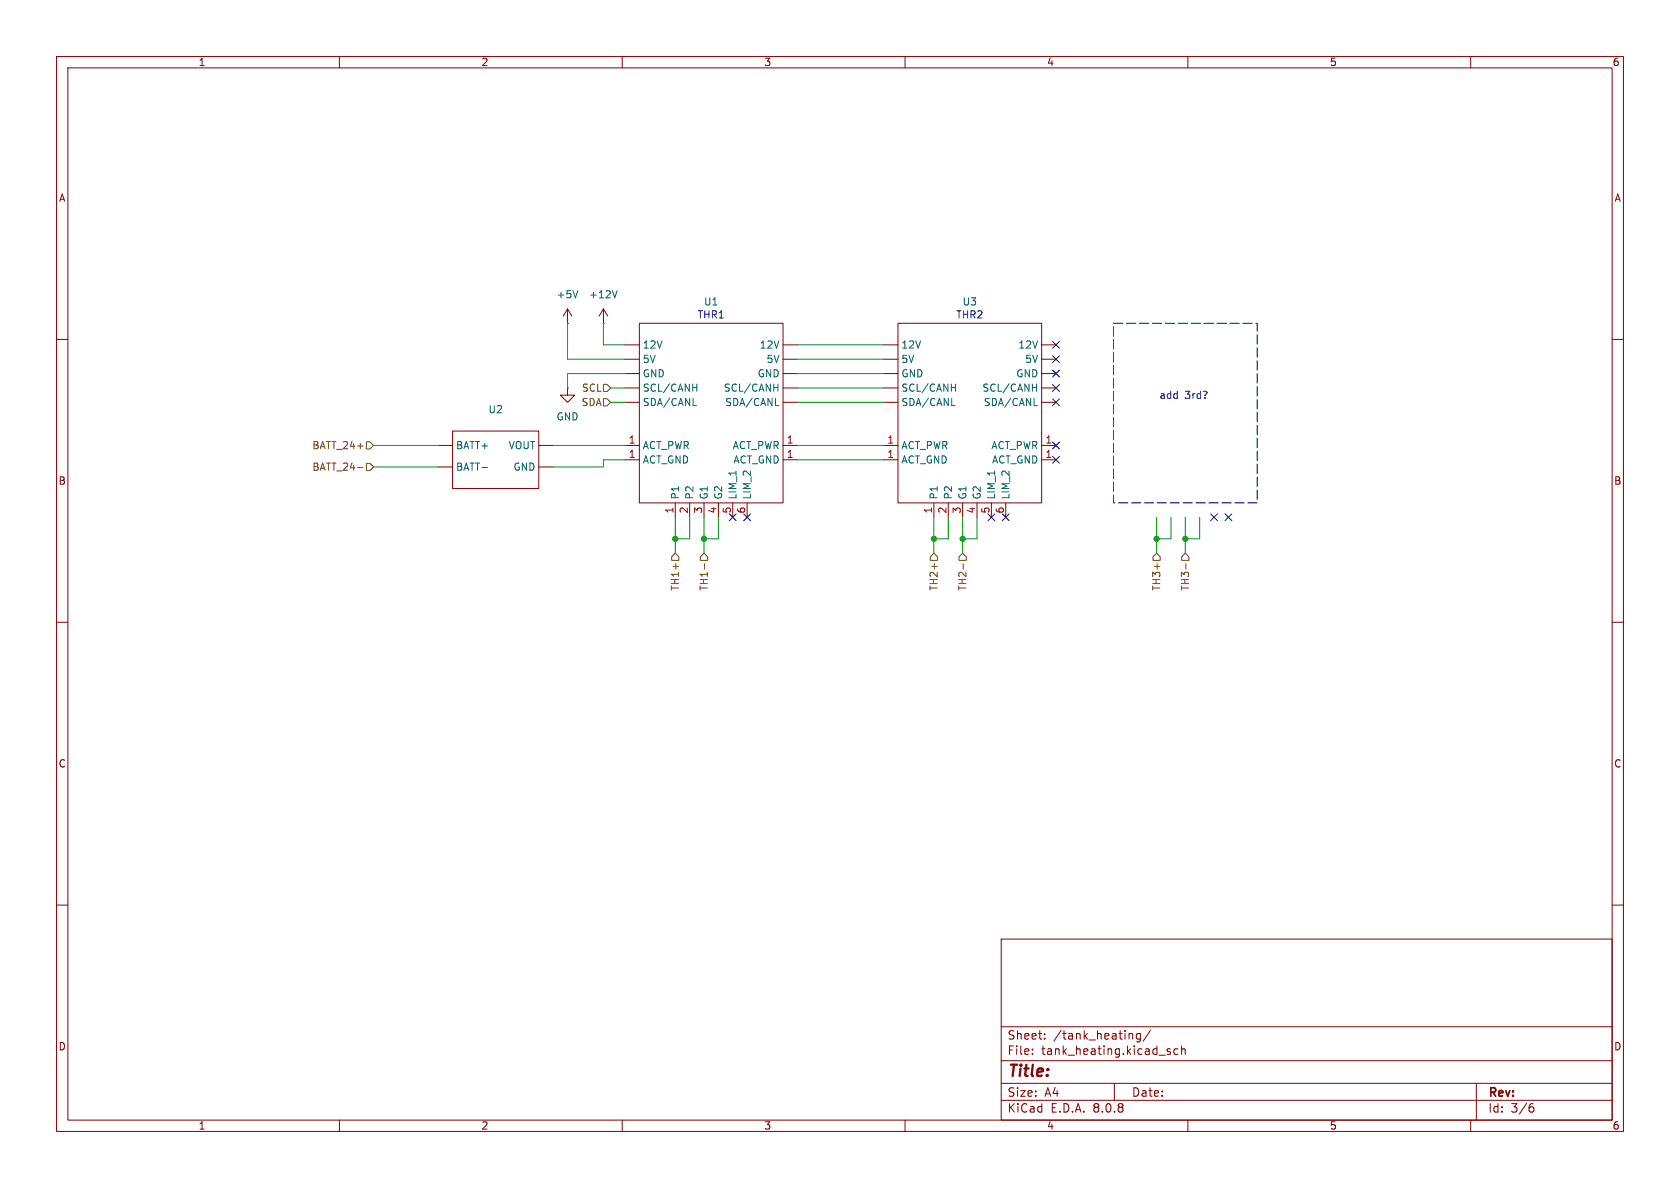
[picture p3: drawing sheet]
<svg xmlns="http://www.w3.org/2000/svg" width="297mm" height="210mm" viewBox="0 0 297 210" stroke-linecap="round" stroke-linejoin="round" font-family="sans-serif">
<g fill="none" stroke="#840000" stroke-width=".18">
<path d="M10 10h277v190h-277zM12 12h273v186h-273zM60 10v2M110 10v2M160 10v2M210 10v2M260 10v2M100.3 57.2h.1M100.3 54.6l-.7 1.3M100.3 54.6v2.6M100.3 54.6l.8 1.3M106.7 57.2h.1"/>
<path d="M106.7 54.6l-.8 1.3M106.7 54.6v2.6M106.7 54.6l.7 1.3M113 57.2h25.4v31.7h-25.4zM158.7 57.2h25.4v31.7h-25.4zM10 60h2M77.5 78.7h2.5M80 76.2h15.2v10.2h-15.2zM95.2 78.7h2.6M100.3 68.6v1.3h1.3l-1.3 1.2-1.2-1.2h1.2M100.3 68.6h.1M110.5 61h2.5"/>
<path d="M110.5 63.5h2.5M110.5 66h2.5M110.5 68.6h2.5M110.5 71.1h2.5M110.5 78.7h2.5M138.4 61h2.6M138.4 63.5h2.6M138.4 66h2.6M138.4 68.6h2.6M138.4 71.1h2.6M138.4 78.7h2.6M156.2 61h2.5"/>
<path d="M156.2 63.5h2.5M156.2 66h2.5M156.2 68.6h2.5M156.2 71.1h2.5M156.2 78.7h2.5M184.1 61h2.6M184.1 63.5h2.6M184.1 66h2.6M184.1 68.6h2.6M184.1 71.1h2.6M184.1 78.7h2.6M285 60h2"/>
<path d="M77.5 82.6h2.5M95.2 82.6h2.6M110.5 81.3h2.5M119.4 88.9v2.5M121.9 88.9v2.5M124.5 88.9v2.5M127 88.9v2.5M129.5 88.9v2.5M132.1 88.9v2.5M138.4 81.3h2.6M156.2 81.3h2.5M165.1 88.9v2.5"/>
<path d="M167.6 88.9v2.5M170.2 88.9v2.5M172.7 88.9v2.5M175.3 88.9v2.5M177.8 88.9v2.5M184.1 81.3h2.6M10 110h2M285 110h2M10 160h2M177 166h108v32h-108zM285 160h2M60 198v2"/>
<path d="M110 198v2M160 198v2M177 194.5h108M177 191.5h108M177 187.5h108M177 181.5h108M182.5 186.3v.1M182.5 185.5v.1M184.7 183.6v.1M184.7 182.8v.1M197 191.5v3M200 182.7l.2 .2v.8"/>
<path d="M201.6 182.7v1.2l-.3 .3-.3-.1M201.6 182.8l-.4-.1-.3 .3v.4l.1 .2h.6M203.4 182.1l-1.3 2M206.4 185.8l.5 .2 .1 .1-.1 .2-.4 .1M206.4 185.5h.5M208.2 185.5l-.4-.1-.3 .3v.4l.2 .2h.5M208.9 185.5l.2-.1 .4 .1v.9M208.9 184.9v1.5M210 198v2M260 198v2M261 191.5v6.5M270.6 195.7h.4l.2 .3-.1 .5-.5 .1"/>
<path d="M271 195.1l-.4 .1"/>
</g>
<g fill="none" stroke="#006464" stroke-width=".18">
<path d="M102.1 51.4l-.4 1.2M109.1 51.4l-.4 1.2M122.5 68.5h.7M122.5 71.7h.6M123.2 67.9v1.3M136.8 68.5h.7M137.1 71.7h.6M137.5 67.9v1.3M168.2 68.5h.7M168.2 71.7h.7M168.9 67.9v1.3M182.5 68.5h.7"/>
<path d="M182.8 71.7h.6M183.2 67.9v1.3M85.2 82.6h1"/>
</g>
<g fill="none" stroke="#725600" stroke-width=".18">
<path d="M64.8 78.1h.6l.6 .6-.6 .7h-.6zM106.7 70.5h.6l.6 .6-.6 .7h-.6zM106.7 67.9h.6l.6 .7-.6 .6h-.6zM63.2 82.6h1M64.8 81.9h.6l.6 .7-.6 .6h-.6zM119.4 97.8l.6 .6v.7h-1.3v-.7zM124.5 97.8l.6 .6v.7h-1.3v-.7zM124.6 99.7v.9M165.1 97.8l.6 .6v.7h-1.2v-.7zM170.2 97.8l.6 .6v.7h-1.3v-.7zM170.3 99.7v.9M204.5 97.8l.6 .6v.7h-1.3v-.7z"/>
<path d="M209.5 97.8l.7 .6v.7h-1.3v-.7zM209.6 99.7v.9"/>
</g>
<path d="M196.8 57.2h25.4v31.7h-25.4z" fill="none" stroke="#0000c2" stroke-width=".18" stroke-dasharray="1.7 .6"/>
<g fill="none" stroke="#009600" stroke-width=".18">
<path d="M100.3 57.2v6.3h10.2M106.7 57.2v3.8h3.8M66 78.7h11.5M97.8 78.7h12.7M107.9 71.1h2.6M107.9 68.6h2.6M110.5 66h-10.2v2.6M141 71.1h15.2M141 78.7h15.2M141 68.6h15.2M141 63.5h15.2M141 66h15.2"/>
<path d="M141 61h15.2M66 82.6h11.5M110.5 81.3h-3.8v1.3h-8.9M119.4 91.4v6.4M121.9 91.4v3.9h-2.5M124.5 91.4v6.4M127 91.4v3.9h-2.5M141 81.3h15.2M165.1 91.4v6.4M167.6 91.4v3.9h-2.5M170.2 91.4v6.4M172.7 91.4v3.9h-2.5"/>
<path d="M204.5 91.4v6.4M207 91.4v3.9h-2.5M209.5 91.4v6.4M212.1 91.4v3.9h-2.6"/>
</g>
<g fill="none" stroke="#000084" stroke-width=".18">
<path d="M186.1 78.1l1.2 1.2M186.1 70.5l1.2 1.2M186.1 60.4l1.2 1.2M186.1 62.9l1.2 1.2M186.1 68l1.2 1.2M186.1 65.4l1.2 1.2M187.3 78.1l-1.2 1.2M187.3 70.5l-1.2 1.2M187.3 60.4l-1.2 1.2M187.3 62.9l-1.2 1.2M187.3 68l-1.2 1.2M187.3 65.4l-1.2 1.2"/>
<path d="M128.9 90.8l1.2 1.2M130.1 90.8l-1.2 1.2M131.5 90.8l1.2 1.2M132.7 90.8l-1.2 1.2M174.7 90.8l1.2 1.2M175.9 90.8l-1.2 1.2M177.2 90.8l1.2 1.2M178.4 90.8l-1.2 1.2M186.1 80.7l1.2 1.2M187.3 80.7l-1.2 1.2M214 90.8l1.2 1.2M215.2 90.8l-1.2 1.2"/>
<path d="M216.6 90.8l1.2 1.2M217.8 90.8l-1.2 1.2"/>
</g>
<g fill="#009600" stroke="#009600" stroke-width=".18">
<circle cx="209.5" cy="95.3" r=".46"/>
<circle cx="204.5" cy="95.3" r=".46"/>
<circle cx="170.2" cy="95.3" r=".46"/>
<circle cx="165.1" cy="95.3" r=".46"/>
<circle cx="119.4" cy="95.3" r=".46"/>
<circle cx="124.5" cy="95.3" r=".46"/>
</g>
<text font-size="2.8" fill="#840000" x="178" y="190.9">Title:</text>
<g font-size="2.1" fill="#840000">
<text x="178" y="184">Sheet:</text>
<text x="186.2" y="184">/tank_heating/</text>
<text x="178" y="186.7">File:</text>
<text x="184.1" y="186.7">tank_heating.kicad_sch</text>
<text x="178" y="196.9">KiCad</text>
<text x="178" y="194.1">Size:</text>
<text x="184.7" y="194.1">A4</text>
<text x="185.7" y="196.9">E.D.A.</text>
<text x="193.3" y="196.9">8.0.8</text>
<text x="200" y="194.1">Date:</text>
<text x="263" y="194.3">Rev:</text>
<text x="263" y="196.9">Id:</text>
<text x="267.1" y="196.9">3/6</text>
</g>
<g font-size="1.8" fill="#840000">
<text x="35" y="11.9">1</text>
<text x="85" y="11.9">2</text>
<text x="135" y="11.9">3</text>
<text x="185" y="11.9">4</text>
<text x="235" y="11.9">5</text>
<text x="285" y="11.9">6</text>
<text x="10.3" y="35.9">A</text>
<text x="285.3" y="35.9">A</text>
<text x="10.3" y="85.9">B</text>
<text x="285.3" y="85.9">B</text>
<text x="10.3" y="135.9">C</text>
<text x="285.3" y="135.9">C</text>
<text x="10.3" y="185.9">D</text>
<text x="285.3" y="185.9">D</text>
<text x="35" y="199.9">1</text>
<text x="85" y="199.9">2</text>
<text x="135" y="199.9">3</text>
<text x="185" y="199.9">4</text>
<text x="235" y="199.9">5</text>
<text x="285" y="199.9">6</text>
</g>
<g font-size="1.8" fill="#006464">
<text x="98.3" y="52.9">+5V</text>
<text x="104" y="52.9">+12V</text>
<text x="124.4" y="54.2">U1</text>
<text x="170.1" y="54.2">U3</text>
<text x="113.5" y="61.8">12V</text>
<text x="113.5" y="64.4">5V</text>
<text x="134.2" y="61.8">12V</text>
<text x="135.4" y="64.4">5V</text>
<text x="159.3" y="61.8">12V</text>
<text x="159.3" y="64.4">5V</text>
<text x="179.9" y="61.8">12V</text>
<text x="181.1" y="64.4">5V</text>
<text x="113.5" y="66.9">GND</text>
<text x="113.5" y="69.4">SCL/CANH</text>
<text x="113.5" y="72">SDA/CANL</text>
<text x="127.9" y="69.4">SCL/CANH</text>
<text x="128.1" y="72">SDA/CANL</text>
<text x="133.8" y="66.9">GND</text>
<text x="159.3" y="66.9">GND</text>
<text x="159.3" y="69.4">SCL/CANH</text>
<text x="159.3" y="72">SDA/CANL</text>
<text x="173.6" y="69.4">SCL/CANH</text>
<text x="173.8" y="72">SDA/CANL</text>
<text x="179.6" y="66.9">GND</text>
<text x="86.3" y="73.3">U2</text>
<text x="98.3" y="74.5">GND</text>
<text x="80.5" y="79.6">BATT+</text>
<text x="80.5" y="83.4">BATT-</text>
<text x="89.8" y="79.6">VOUT</text>
<text x="90.7" y="83.4">GND</text>
<text x="113.5" y="82.1">ACT_GND</text>
<text x="113.5" y="79.6">ACT_PWR</text>
<text x="129.4" y="79.6">ACT_PWR</text>
<text x="129.6" y="82.1">ACT_GND</text>
<text x="159.3" y="82.1">ACT_GND</text>
<text x="159.3" y="79.6">ACT_PWR</text>
<text x="175.2" y="79.6">ACT_PWR</text>
<text x="175.3" y="82.1">ACT_GND</text>
<text x="120.2" y="88.4" transform="rotate(-90 120.2 88.4)">P1</text>
<text x="122.8" y="88.4" transform="rotate(-90 122.8 88.4)">P2</text>
<text x="125.3" y="88.4" transform="rotate(-90 125.3 88.4)">G1</text>
<text x="127.9" y="88.4" transform="rotate(-90 127.9 88.4)">G2</text>
<text x="130.4" y="88.4" transform="rotate(-90 130.4 88.4)">LIM_1</text>
<text x="132.9" y="88.4" transform="rotate(-90 132.9 88.4)">LIM_2</text>
<text x="166" y="88.4" transform="rotate(-90 166 88.4)">P1</text>
<text x="168.5" y="88.4" transform="rotate(-90 168.5 88.4)">P2</text>
<text x="171" y="88.4" transform="rotate(-90 171 88.4)">G1</text>
<text x="173.6" y="88.4" transform="rotate(-90 173.6 88.4)">G2</text>
<text x="176.1" y="88.4" transform="rotate(-90 176.1 88.4)">LIM_1</text>
<text x="178.7" y="88.4" transform="rotate(-90 178.7 88.4)">LIM_2</text>
</g>
<g font-size="1.8" fill="#0000c2">
<text x="123.2" y="56.5">THR1</text>
<text x="169" y="56.5">THR2</text>
<text x="204.9" y="70.7">add</text>
<text x="209.5" y="70.7">3rd?</text>
</g>
<g font-size="1.8" fill="#725600">
<text x="102.7" y="72">SDA</text>
<text x="102.8" y="69.4">SCL</text>
<text x="55.1" y="83.4">BATT_24-</text>
<text x="55.1" y="79.6">BATT_24+</text>
<text x="120.2" y="104.5" transform="rotate(-90 120.2 104.5)">TH1+</text>
<text x="125.3" y="104.5" transform="rotate(-90 125.3 104.5)">TH1-</text>
<text x="166" y="104.5" transform="rotate(-90 166 104.5)">TH2+</text>
<text x="171" y="104.5" transform="rotate(-90 171 104.5)">TH2-</text>
<text x="205.3" y="104.5" transform="rotate(-90 205.3 104.5)">TH3+</text>
<text x="210.4" y="104.5" transform="rotate(-90 210.4 104.5)">TH3-</text>
</g>
<g font-size="1.8" fill="#a90000">
<text x="111.1" y="81">1</text>
<text x="111.1" y="78.5">1</text>
<text x="139" y="81">1</text>
<text x="139" y="78.5">1</text>
<text x="156.8" y="81">1</text>
<text x="156.8" y="78.5">1</text>
<text x="184.7" y="81">1</text>
<text x="184.7" y="78.5">1</text>
<text x="119.1" y="90.9" transform="rotate(-90 119.1 90.9)">1</text>
<text x="121.7" y="90.9" transform="rotate(-90 121.7 90.9)">2</text>
<text x="124.2" y="90.9" transform="rotate(-90 124.2 90.9)">3</text>
<text x="126.7" y="90.9" transform="rotate(-90 126.7 90.9)">4</text>
<text x="129.3" y="90.9" transform="rotate(-90 129.3 90.9)">5</text>
<text x="131.8" y="90.9" transform="rotate(-90 131.8 90.9)">6</text>
<text x="164.8" y="90.9" transform="rotate(-90 164.8 90.9)">1</text>
<text x="167.4" y="90.9" transform="rotate(-90 167.4 90.9)">2</text>
<text x="169.9" y="90.9" transform="rotate(-90 169.9 90.9)">3</text>
<text x="172.5" y="90.9" transform="rotate(-90 172.5 90.9)">4</text>
<text x="175" y="90.9" transform="rotate(-90 175 90.9)">5</text>
<text x="177.5" y="90.9" transform="rotate(-90 177.5 90.9)">6</text>
</g>
</svg>
